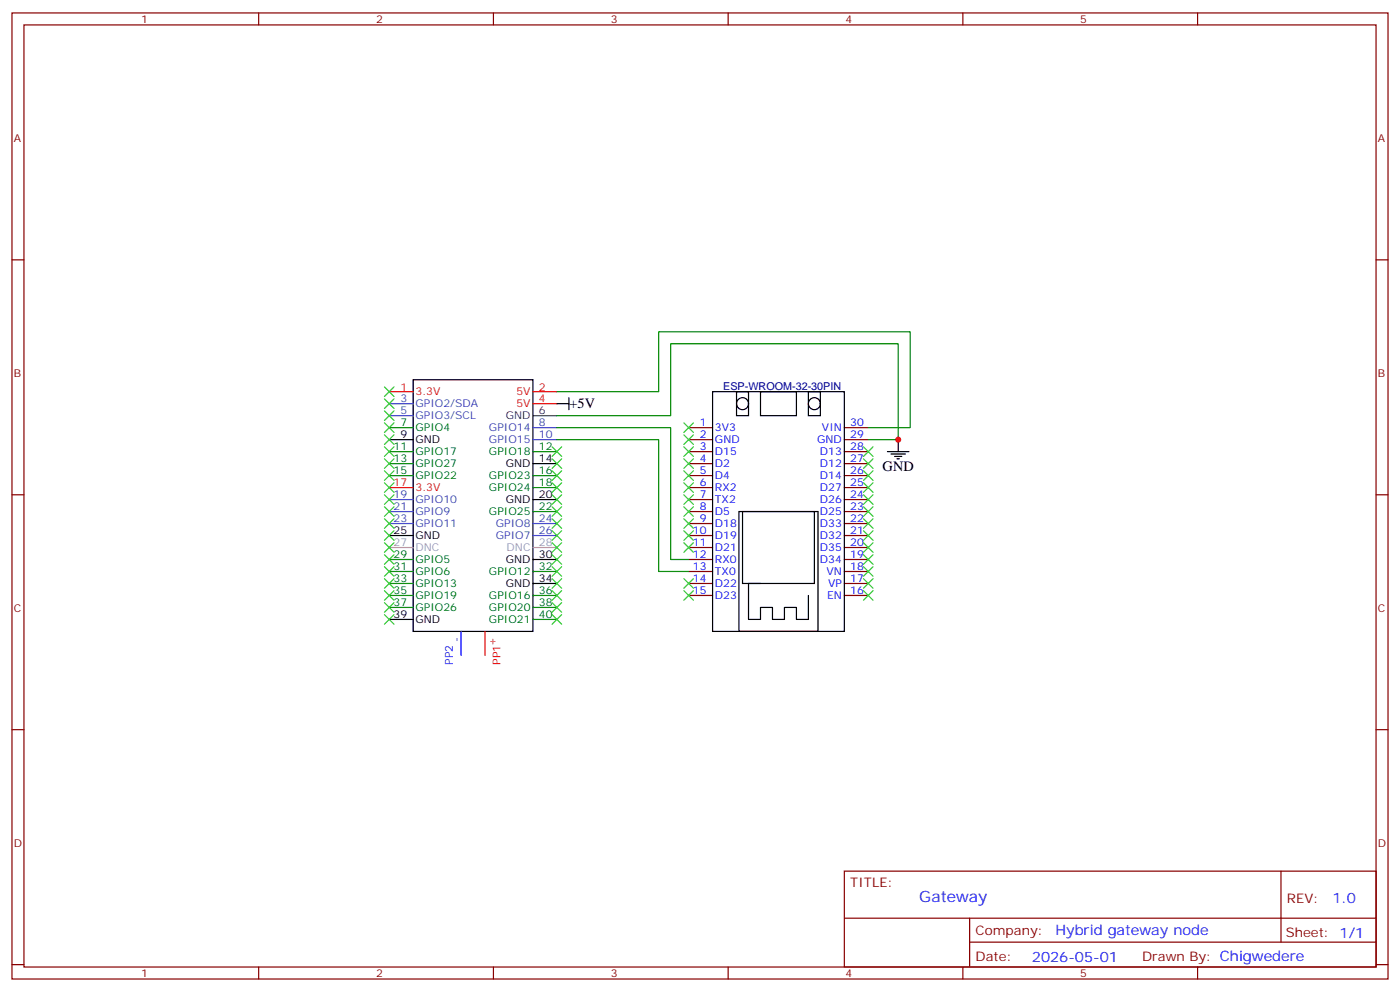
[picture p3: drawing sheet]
<svg xmlns="http://www.w3.org/2000/svg" width="412mm" height="292mm" viewBox="0 0 412 292" stroke-linecap="round" stroke-linejoin="round" font-family="sans-serif">
<g fill="none" stroke="#870000" stroke-width=".35">
<path d="M3.5 3.8h405.4v284.3h-405.4zM7.1 7.3h398.2v277.3h-398.2zM76.2 3.8v3.5M145.3 3.8v3.5M214.5 3.8v3.5M283.6 3.8v3.5M352.8 3.8v3.5M3.5 76.5h3.6M405.3 76.5h3.6M202.8 125.9h7.1M202.8 129.4h7.1M202.8 132.9h7.1"/>
<path d="M202.8 136.5h7.1M202.8 140h7.1M248.7 125.9h7.1M248.7 129.4h7.1M248.7 132.9h7.1M248.7 136.5h7.1M248.7 140h7.1M3.5 145.6h3.6M202.8 143.5h7.1M202.8 147h7.1M202.8 150.6h7.1M202.8 154.1h7.1"/>
<path d="M202.8 157.6h7.1M248.7 143.5h7.1M248.7 147h7.1M248.7 150.6h7.1M248.7 154.1h7.1M248.7 157.6h7.1M405.3 145.6h3.6M202.8 161.1h7.1M202.8 164.7h7.1M202.8 168.2h7.1M202.8 171.7h7.1M202.8 175.3h7.1"/>
<path d="M248.7 161.1h7.1M248.7 164.7h7.1M248.7 168.2h7.1M248.7 171.7h7.1M248.7 175.3h7.1M3.5 214.8h3.6M405.3 214.8h3.6M248.7 256.4h156.6v28.2h-156.6zM377.3 256.4v20.9M248.7 270.2h156.5M285.6 277.3h119.6M285.6 270.2v14.2"/>
<path d="M3.5 283.9h3.6M76.2 284.6v3.5M145.3 284.6v3.5M214.5 284.6v3.5M283.6 284.6v3.5M352.8 284.6v3.5M405.3 283.9h3.6"/>
</g>
<g fill="none" stroke="#000" stroke-width=".35">
<path d="M121.7 111.8h35.3v74h-35.3zM164 118.8h3.6M167.6 117.1v3.5M209.9 115.3h38.8v70.5h-38.8zM217 115.3h3.5v7h-3.5zM224 115.3h10.6v7h-10.6zM238.1 115.3h3.6v7h-3.6zM114.7 129.4h7M157 136.5h7M261.4 132.9h6.4M262.5 133.6h4.2M263.5 134.3h2.1"/>
<path d="M264.2 135h.7M264.6 129.4v3.5M114.7 157.6h7M157 147h7M217.7 150.6h23.3v35.2h-23.3zM218.7 150.6h21.2v21.1h-21.2zM157 164.7h7M157 171.7h7M224 171.7h-3.5v10.6h3.5v-3.5h3.5v3.5h3.6v-3.5h3.5v3.5h3.5v-7M114.7 182.3h7"/>
<circle cx="218.7" cy="118.8" r="1.76"/>
<circle cx="239.9" cy="118.8" r="1.76"/>
</g>
<path d="M114.7 115.3h7M157 115.3h7M157 118.8h7M114.7 143.5h7M142.9 185.8v7.1" fill="none" stroke="#f00" stroke-width=".35"/>
<path d="M114.7 118.8h7M114.7 122.3h7M157 125.9h7M157 129.4h7M114.7 147h7M114.7 150.6h7M114.7 154.1h7M157 154.1h7M157 157.6h7" fill="none" stroke="#06c" stroke-width=".35"/>
<path d="M157 122.3h7" fill="none" stroke="#333" stroke-width=".35"/>
<g fill="none" stroke="#060" stroke-width=".35">
<path d="M114.7 125.9h7M114.7 132.9h7M114.7 136.5h7M114.7 140h7M157 132.9h7M157 140h7M157 143.5h7M157 150.6h7M114.7 164.7h7M114.7 168.2h7M114.7 171.7h7M114.7 175.3h7"/>
<path d="M114.7 178.8h7M157 168.2h7M157 175.3h7M157 178.8h7M157 182.3h7"/>
</g>
<path d="M114.7 161.1h7M157 161.1h7" fill="none" stroke="#999" stroke-width=".35"/>
<path d="M135.8 185.8v7.1" fill="none" stroke="#00f" stroke-width=".35"/>
<path d="M164 115.3h30v-17.7h74.1v28.3h-12.3M164 125.9h33.6v38.8h5.2M164 129.4h30v38.8h8.8M164 122.3h33.6v-21.1h67v28.2h-8.8" fill="none" stroke="#008700" stroke-width=".35"/>
<g fill="none" stroke="#3c3" stroke-width=".35">
<path d="M113.2 113.9l2.9 2.8M113.2 117.4l2.9 2.8M116.1 113.9l-2.9 2.8M116.1 117.4l-2.9 2.8M113.2 120.9l2.9 2.9M113.2 124.5l2.9 2.8M113.2 128l2.9 2.8M113.2 131.5l2.9 2.8M113.2 135l2.9 2.9M113.2 138.6l2.9 2.8M116.1 120.9l-2.9 2.9M116.1 124.5l-2.9 2.8"/>
<path d="M116.1 128l-2.9 2.8M116.1 131.5l-2.9 2.8M116.1 135l-2.9 2.9M116.1 138.6l-2.9 2.8M162.6 131.5l2.9 2.8M162.6 135l2.9 2.9M162.6 138.6l2.9 2.8M165.5 131.5l-2.9 2.8M165.5 135l-2.9 2.9M165.5 138.6l-2.9 2.8M201.4 124.5l2.9 2.8M201.4 128l2.9 2.8"/>
<path d="M201.4 131.5l2.9 2.8M201.4 135l2.9 2.9M201.4 138.6l2.9 2.8M204.3 124.5l-2.9 2.8M204.3 128l-2.9 2.8M204.3 131.5l-2.9 2.8M204.3 135l-2.9 2.9M204.3 138.6l-2.9 2.8M254.4 131.5l2.8 2.8M254.4 135l2.8 2.9M254.4 138.6l2.8 2.8M257.2 131.5l-2.8 2.8"/>
<path d="M257.2 135l-2.8 2.9M257.2 138.6l-2.8 2.8M113.2 142.1l2.9 2.8M113.2 145.6l2.9 2.8M113.2 149.2l2.9 2.8M113.2 152.7l2.9 2.8M113.2 156.2l2.9 2.8M113.2 159.7l2.9 2.9M116.1 142.1l-2.9 2.8M116.1 145.6l-2.9 2.8M116.1 149.2l-2.9 2.8M116.1 152.7l-2.9 2.8"/>
<path d="M116.1 156.2l-2.9 2.8M116.1 159.7l-2.9 2.9M162.6 142.1l2.9 2.8M162.6 145.6l2.9 2.8M162.6 149.2l2.9 2.8M162.6 152.7l2.9 2.8M162.6 156.2l2.9 2.8M162.6 159.7l2.9 2.9M165.5 142.1l-2.9 2.8M165.5 145.6l-2.9 2.8M165.5 149.2l-2.9 2.8M165.5 152.7l-2.9 2.8"/>
<path d="M165.5 156.2l-2.9 2.8M165.5 159.7l-2.9 2.9M201.4 142.1l2.9 2.8M201.4 145.6l2.9 2.8M201.4 149.2l2.9 2.8M201.4 152.7l2.9 2.8M201.4 156.2l2.9 2.8M201.4 159.7l2.9 2.9M204.3 142.1l-2.9 2.8M204.3 145.6l-2.9 2.8M204.3 149.2l-2.9 2.8M204.3 152.7l-2.9 2.8"/>
<path d="M204.3 156.2l-2.9 2.8M204.3 159.7l-2.9 2.9M254.4 142.1l2.8 2.8M254.4 145.6l2.8 2.8M254.4 149.2l2.8 2.8M254.4 152.7l2.8 2.8M254.4 156.2l2.8 2.8M254.4 159.7l2.8 2.9M257.2 142.1l-2.8 2.8M257.2 145.6l-2.8 2.8M257.2 149.2l-2.8 2.8M257.2 152.7l-2.8 2.8"/>
<path d="M257.2 156.2l-2.8 2.8M257.2 159.7l-2.8 2.9M113.2 163.3l2.9 2.8M113.2 166.8l2.9 2.8M113.2 170.3l2.9 2.8M113.2 173.8l2.9 2.9M113.2 177.4l2.9 2.8M116.1 163.3l-2.9 2.8M116.1 166.8l-2.9 2.8M116.1 170.3l-2.9 2.8M116.1 173.8l-2.9 2.9M116.1 177.4l-2.9 2.8"/>
<path d="M162.6 163.3l2.9 2.8M162.6 166.8l2.9 2.8M162.6 170.3l2.9 2.8M162.6 173.8l2.9 2.9M162.6 177.4l2.9 2.8M165.5 163.3l-2.9 2.8M165.5 166.8l-2.9 2.8M165.5 170.3l-2.9 2.8M165.5 173.8l-2.9 2.9M165.5 177.4l-2.9 2.8M201.4 170.3l2.9 2.8M201.4 173.8l2.9 2.9"/>
<path d="M204.3 170.3l-2.9 2.8M204.3 173.8l-2.9 2.9M254.4 163.3l2.8 2.8M254.4 166.8l2.8 2.8M254.4 170.3l2.8 2.8M254.4 173.8l2.8 2.9M257.2 163.3l-2.8 2.8M257.2 166.8l-2.8 2.8M257.2 170.3l-2.8 2.8M257.2 173.8l-2.8 2.9M113.2 180.9l2.9 2.8M116.1 180.9l-2.9 2.8"/>
<path d="M162.6 180.9l2.9 2.8M165.5 180.9l-2.9 2.8"/>
</g>
<circle cx="264.6" cy="129.4" r=".88" fill="#c00"/>
<text font-size="4.6" fill="#00f" x="270.8" y="265.4">Gateway</text>
<g font-size="4.2">
<text x="167.7" y="120.2">+5V</text>
<text x="260" y="138.6">GND</text>
</g>
<g font-size="4.2" fill="#00f">
<text x="392.5" y="265.7">1.0</text>
<text x="310.9" y="275.2">Hybrid gateway node</text>
<text x="304" y="283">2026-05-01</text>
</g>
<g font-size="3.9" fill="#800">
<text x="250.5" y="261">TITLE:</text>
<text x="379.1" y="265.7">REV:</text>
<text x="287.4" y="275.2">Company:</text>
<text x="378.7" y="275.8">Sheet: 1/1</text>
<text x="287.4" y="282.9">Date:</text>
<text x="336.4" y="282.9">Drawn By: Chigwedere</text>
</g>
<g font-size="3.2" fill="#800">
<text x="41.6" y="6.8">1</text>
<text x="110.8" y="6.8">2</text>
<text x="179.9" y="6.8">3</text>
<text x="249.1" y="6.8">4</text>
<text x="318.2" y="6.8">5</text>
<text x="4.1" y="41.9">A</text>
<text x="405.9" y="41.9">A</text>
<text x="4.1" y="111.1">B</text>
<text x="405.9" y="111.1">B</text>
<text x="4.1" y="180.2">C</text>
<text x="405.9" y="180.2">C</text>
<text x="4.1" y="249.3">D</text>
<text x="405.9" y="249.3">D</text>
<text x="41.6" y="287.6">1</text>
<text x="110.8" y="287.6">2</text>
<text x="179.9" y="287.6">3</text>
<text x="249.1" y="287.6">4</text>
<text x="318.2" y="287.6">5</text>
</g>
<g font-size="3.2" fill="#f00">
<text x="117.9" y="114.9">1</text>
<text x="122.4" y="116.3">3.3V</text>
<text x="152.1" y="116.3">5V</text>
<text x="152.1" y="119.9">5V</text>
<text x="158.7" y="114.9">2</text>
<text x="158.7" y="118.5">4</text>
<text x="115.9" y="143.2">17</text>
<text x="122.4" y="144.6">3.3V</text>
<text x="146" y="190.2" transform="rotate(-90 146 190.2)">+</text>
<text x="147.5" y="195.7" transform="rotate(-90 147.5 195.7)">PP1</text>
</g>
<g font-size="3.2" fill="#06c">
<text x="117.9" y="118.5">3</text>
<text x="122.4" y="119.9">GPIO2/SDA</text>
<text x="117.9" y="122">5</text>
<text x="122.4" y="123.4">GPIO3/SCL</text>
<text x="158.7" y="125.5">8</text>
<text x="144" y="126.9">GPIO14</text>
<text x="144" y="130.5">GPIO15</text>
<text x="158.7" y="129">10</text>
<text x="115.9" y="146.7">19</text>
<text x="122.4" y="148.1">GPIO10</text>
<text x="115.9" y="150.2">21</text>
<text x="115.9" y="153.7">23</text>
<text x="122.4" y="151.6">GPIO9</text>
<text x="122.4" y="155.2">GPIO11</text>
<text x="146.1" y="155.2">GPIO8</text>
<text x="158.7" y="153.7">24</text>
<text x="146.1" y="158.7">GPIO7</text>
<text x="158.7" y="157.3">26</text>
</g>
<text font-size="3.2" fill="#000080" x="213.1" y="114.7">ESP-WROOM-32-30PIN</text>
<g font-size="3.2" fill="#060">
<text x="117.9" y="125.5">7</text>
<text x="122.4" y="126.9">GPIO4</text>
<text x="115.9" y="132.6">11</text>
<text x="115.9" y="136.1">13</text>
<text x="122.4" y="134">GPIO17</text>
<text x="122.4" y="137.5">GPIO27</text>
<text x="144" y="134">GPIO18</text>
<text x="158.7" y="132.6">12</text>
<text x="115.9" y="139.6">15</text>
<text x="122.4" y="141">GPIO22</text>
<text x="144" y="141">GPIO23</text>
<text x="158.7" y="139.6">16</text>
<text x="158.7" y="143.2">18</text>
<text x="144" y="144.6">GPIO24</text>
<text x="144" y="151.6">GPIO25</text>
<text x="158.7" y="150.2">22</text>
<text x="115.9" y="164.3">29</text>
<text x="115.9" y="167.9">31</text>
<text x="122.4" y="165.7">GPIO5</text>
<text x="158.7" y="167.9">32</text>
<text x="115.9" y="171.4">33</text>
<text x="122.4" y="169.3">GPIO6</text>
<text x="122.4" y="172.8">GPIO13</text>
<text x="144" y="169.3">GPIO12</text>
<text x="115.9" y="174.9">35</text>
<text x="115.9" y="178.4">37</text>
<text x="122.4" y="176.3">GPIO19</text>
<text x="122.4" y="179.8">GPIO26</text>
<text x="144" y="176.3">GPIO16</text>
<text x="144" y="179.8">GPIO20</text>
<text x="158.7" y="174.9">36</text>
<text x="158.7" y="178.4">38</text>
<text x="144" y="183.4">GPIO21</text>
<text x="158.7" y="182">40</text>
</g>
<g font-size="3.2" fill="#333">
<text x="149" y="123.4">GND</text>
<text x="158.7" y="122">6</text>
</g>
<g font-size="3.2" fill="#00f">
<text x="206.1" y="125.5">1</text>
<text x="250.5" y="125.5">30</text>
<text x="206.1" y="129">2</text>
<text x="210.6" y="126.9">3V3</text>
<text x="210.6" y="130.5">GND</text>
<text x="240.7" y="130.5">GND</text>
<text x="242.1" y="126.9">VIN</text>
<text x="250.5" y="129">29</text>
<text x="206.1" y="132.6">3</text>
<text x="206.1" y="136.1">4</text>
<text x="210.6" y="134">D15</text>
<text x="210.6" y="137.5">D2</text>
<text x="241.5" y="137.5">D12</text>
<text x="241.5" y="134">D13</text>
<text x="250.5" y="136.1">27</text>
<text x="250.5" y="132.6">28</text>
<text x="206.1" y="139.6">5</text>
<text x="206.1" y="143.2">6</text>
<text x="210.6" y="141">D4</text>
<text x="241.5" y="141">D14</text>
<text x="250.5" y="143.2">25</text>
<text x="250.5" y="139.6">26</text>
<text x="206.1" y="146.7">7</text>
<text x="210.6" y="144.6">RX2</text>
<text x="210.6" y="148.1">TX2</text>
<text x="241.5" y="148.1">D26</text>
<text x="241.5" y="144.6">D27</text>
<text x="250.5" y="146.7">24</text>
<text x="206.1" y="150.2">8</text>
<text x="206.1" y="153.7">9</text>
<text x="210.6" y="151.6">D5</text>
<text x="210.6" y="155.2">D18</text>
<text x="241.5" y="155.2">D33</text>
<text x="241.5" y="151.6">D25</text>
<text x="250.5" y="153.7">22</text>
<text x="250.5" y="150.2">23</text>
<text x="204.1" y="157.3">10</text>
<text x="204.1" y="160.8">11</text>
<text x="210.6" y="158.7">D19</text>
<text x="241.5" y="158.7">D32</text>
<text x="250.5" y="160.8">20</text>
<text x="250.5" y="157.3">21</text>
<text x="204.1" y="164.3">12</text>
<text x="204.1" y="167.9">13</text>
<text x="210.6" y="162.2">D21</text>
<text x="210.6" y="165.7">RX0</text>
<text x="241.5" y="165.7">D34</text>
<text x="241.5" y="162.2">D35</text>
<text x="250.5" y="167.9">18</text>
<text x="250.5" y="164.3">19</text>
<text x="204.1" y="171.4">14</text>
<text x="210.6" y="169.3">TX0</text>
<text x="210.6" y="172.8">D22</text>
<text x="243.5" y="169.3">VN</text>
<text x="243.9" y="172.8">VP</text>
<text x="250.5" y="171.4">17</text>
<text x="204.1" y="174.9">15</text>
<text x="210.6" y="176.3">D23</text>
<text x="243.6" y="176.3">EN</text>
<text x="250.5" y="174.9">16</text>
<text x="135.5" y="189.1" transform="rotate(-90 135.5 189.1)">-</text>
<text x="133.3" y="195.7" transform="rotate(-90 133.3 195.7)">PP2</text>
</g>
<g font-size="3.2">
<text x="117.9" y="129">9</text>
<text x="122.4" y="130.5">GND</text>
<text x="149" y="137.5">GND</text>
<text x="158.7" y="136.1">14</text>
<text x="149" y="148.1">GND</text>
<text x="158.7" y="146.7">20</text>
<text x="115.9" y="157.3">25</text>
<text x="122.4" y="158.7">GND</text>
<text x="149" y="165.7">GND</text>
<text x="158.7" y="164.3">30</text>
<text x="149" y="172.8">GND</text>
<text x="158.7" y="171.4">34</text>
<text x="115.9" y="182">39</text>
<text x="122.4" y="183.4">GND</text>
</g>
<g font-size="3.2" fill="#999">
<text x="115.9" y="160.8">27</text>
<text x="158.7" y="160.8">28</text>
<text x="122.4" y="162.2">DNC</text>
<text x="149.2" y="162.2">DNC</text>
</g>
</svg>
